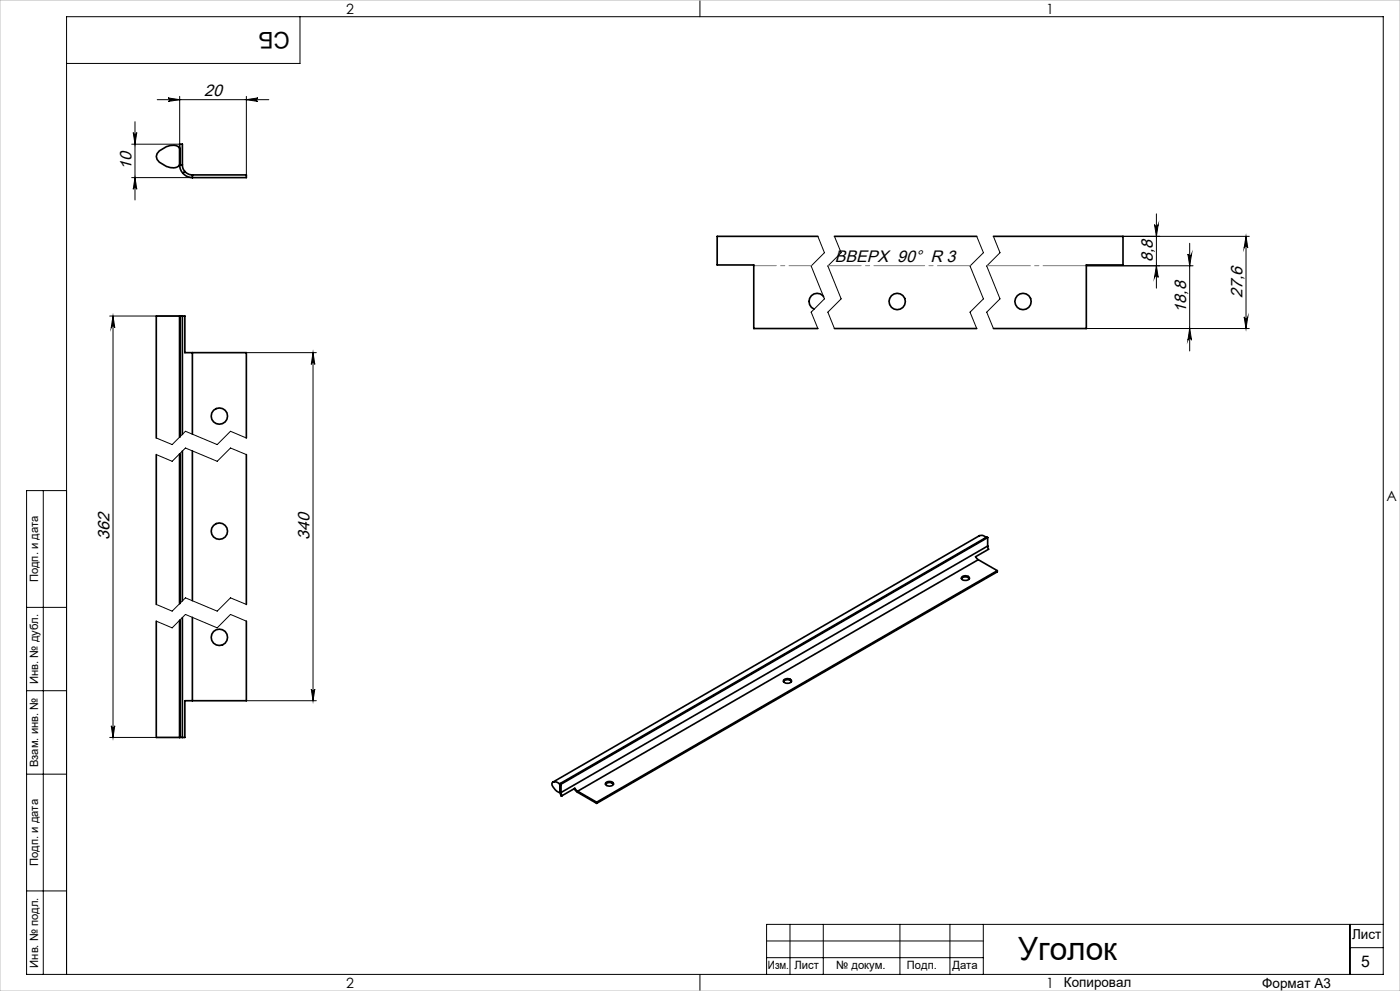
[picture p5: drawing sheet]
<svg xmlns="http://www.w3.org/2000/svg" width="420mm" height="297mm" viewBox="0 0 420 297" stroke-linecap="round" stroke-linejoin="round" font-family="sans-serif">
<g fill="none" stroke="#000" stroke-width=".3">
<path d="M90 5v14h-70M210 0v5M40 39.7a.53 .53 0 0 0 .5 .5 .53 .53 0 0 0 .5-.5l-.5 3.5zM40.5 36.5v23.4M47.2 29.9h33.4M50.4 29.3l3.5 .6-3.5 .5a.53 .53 0 0 0 .5-.5 .53 .53 0 0 0-.5-.6zM53.9 28.9v14.3h-14.4M73.9 29.9l3.5-.6a.53 .53 0 0 0-.5 .6 .53 .53 0 0 0 .5 .5zM73.9 28.9v23.5M39.5 53.2h18.2M40.5 53.2l.5 3.5a.53 .53 0 0 0-.5-.5 .53 .53 0 0 0-.5 .5zM245.4 70.8l1.9 4.9-4 4 4 9.9-4 4 2.1 4.9"/>
<path d="M250.3 70.8l2 4.9-3.9 4 3.9 9.9-3.9 4 1.9 4.9M293 70.8l2 4.9-4 4 4 9.9-4 4 2 4.9M298 70.8l2 4.9-4 4 4 9.9-4 4 2 4.9M325.9 79.7h32M336.9 70.8h37.9M346.4 67.3a.55 .55 0 0 0 .5 .5 .55 .55 0 0 0 .6-.5l-.6 3.5zM346.9 79.7l.6 3.4a.55 .55 0 0 0-.6-.5 .55 .55 0 0 0-.5 .5zM346.9 64.1v22.3M356.4 76.1a.55 .55 0 0 0 .5 .6 .55 .55 0 0 0 .6-.6l-.6 3.6zM356.9 72.9v32.3M373.8 70.8l.5 3.5a.55 .55 0 0 0-.5-.5 .55 .55 0 0 0-.6 .5zM373.8 70.8v27.7"/>
<path d="M32.9 94.7h21M33.9 94.7l.5 3.5a.53 .53 0 0 0-.5-.5 .53 .53 0 0 0-.5 .5zM33.9 94.7v126.3M325.9 98.5h48.9M356.9 98.5l.6 3.4a.55 .55 0 0 0-.6-.5 .55 .55 0 0 0-.5 .5zM373.2 95a.55 .55 0 0 0 .6 .5 .55 .55 0 0 0 .5-.5l-.5 3.5zM73.9 105.7h21M93.9 105.7v104.3M93.9 105.7l.5 3.5a.53 .53 0 0 0-.5-.5 .53 .53 0 0 0-.5 .5zM46.9 136.2l4.7 2.1 4-4 9.6 4 3.9-4 4.8 1.9M46.9 131.3l4.7 1.9 4-3.9 9.6 3.9 3.9-3.9 4.8 2M13 147v145"/>
<path d="M20 147h-12v145h407v-287h-395v287M8 182h12M46.9 186.2l4.7 2 4-4.1 9.6 4.1 3.9-4.1 4.8 2.1M46.9 181.1l4.7 2.1 4-4 9.6 4 3.9-4 4.8 1.9M8 207h12M33.4 217.5a.53 .53 0 0 0 .5 .5 .53 .53 0 0 0 .5-.5l-.5 3.5zM73.9 210h21M93.4 206.5a.53 .53 0 0 0 .5 .5 .53 .53 0 0 0 .5-.5l-.5 3.5zM8 232h12M32.9 221h21M8 267h12M237 277v15"/>
<path d="M247 277v15M270 277v15M285 277v15M295 277v15M405 277v15M415 277h-185v15M210 292v5M230 282h65M230 287h65M405 284h10"/>
</g>
<path d="M226.2 79.6h17.2" fill="none" stroke="#808080" stroke-width=".3" stroke-dasharray="15.2 1.3 1.3 1.3" stroke-dashoffset="8.5"/>
<path d="M248.4 79.6h42.7" fill="none" stroke="#808080" stroke-width=".3" stroke-dasharray="15.2 1.3 1.3 1.3" stroke-dashoffset="5.3"/>
<path d="M296.1 79.6h29.8" fill="none" stroke="#808080" stroke-width=".3" stroke-dasharray="15.2 1.3 1.3 1.3" stroke-dashoffset="2.2"/>
<path d="M0 0h420v297h-420z" fill="none" stroke="#c0c0c0" stroke-width=".3"/>
<g fill="#000">
<path d="M50.4 29.3l3.5 .6-3.5 .5a.53 .53 0 0 0 .5-.5 .53 .53 0 0 0-.5-.6zM73.9 29.9l3.5-.6a.53 .53 0 0 0-.5 .6 .53 .53 0 0 0 .5 .5z"/>
<path d="M40.5 53.2l.5 3.5a.53 .53 0 0 0-.5-.5 .53 .53 0 0 0-.5 .5zM40 39.7a.53 .53 0 0 0 .5 .5 .53 .53 0 0 0 .5-.5l-.5 3.5zM33.4 217.5a.53 .53 0 0 0 .5 .5 .53 .53 0 0 0 .5-.5l-.5 3.5zM33.9 94.7l.5 3.5a.53 .53 0 0 0-.5-.5 .53 .53 0 0 0-.5 .5zM373.2 95a.55 .55 0 0 0 .6 .5 .55 .55 0 0 0 .5-.5l-.5 3.5zM373.8 70.8l.5 3.5a.55 .55 0 0 0-.5-.5 .55 .55 0 0 0-.6 .5zM346.9 79.7l.6 3.4a.55 .55 0 0 0-.6-.5 .55 .55 0 0 0-.5 .5zM346.4 67.3a.55 .55 0 0 0 .5 .5 .55 .55 0 0 0 .6-.5l-.6 3.5z"/>
<path d="M356.4 76.1a.55 .55 0 0 0 .5 .6 .55 .55 0 0 0 .6-.6l-.6 3.6zM356.9 98.5l.6 3.4a.55 .55 0 0 0-.6-.5 .55 .55 0 0 0-.5 .5z"/>
<path d="M93.4 206.5a.53 .53 0 0 0 .5 .5 .53 .53 0 0 0 .5-.5l-.5 3.5zM93.9 105.7l.5 3.5a.53 .53 0 0 0-.5-.5 .53 .53 0 0 0-.5 .5z"/>
</g>
<g fill="none" stroke="#000" stroke-width=".5">
<path d="M53.9 49.4a3.8 3.8 0 0 0 1 2.5M53.9 44.4a2.55 2.55 0 0 0-2.8-.8 4.6 4.6 0 0 0-4.2 3.3 4.6 4.6 0 0 0 4.2 3.3 2.55 2.55 0 0 0 2.8-.8M53.9 49.4h.8M53.9 49.4v-6.2h.8v6.2M54.7 49.4l.2 1.1 .6 .9M54.9 51.9a3.8 3.8 0 0 0 2.8 1.3M55.5 51.4a3.2 3.2 0 0 0 2.2 1M55.5 51.4l-.6 .5M57.7 52.4v.8M57.7 52.4h16.2v.8h-16.2M245.4 70.8h-30.2v8.6h10.9v19.1h19.3M250.3 70.8h42.7"/>
<path d="M298 70.8h38.9v8.6h-11v19.1h-27.9M53.9 94.7h-7v36.6M53.9 94.7v36.3M53.9 94.7h.8M54.7 94.7h.8v11h2.2M54.7 94.7v35.5M247.1 89a2.43 2.43 0 0 0-3.9-.1 2.43 2.43 0 0 0 1.1 3.7M250.3 98.5h42.7M57.7 105.7v24.4M57.7 105.7h16.2v25.6M46.9 136.2v44.9M53.9 136v44.9"/>
<path d="M54.7 135.2v44.9M57.7 135.1v44.9M73.9 136.2v44.9M288.4 173.4a1.62 1.62 0 0 1 2.4 0M288.7 172.8l.9-.3a.9 .9 0 0 1 1.2 1l-.7 .4a1 1 0 0 1-1.1 .1 1 1 0 0 1-.5-1zM293.5 167.7l-120.2 69.4M293.5 167.7l5.7 3.3M295.8 161.1l-.1-.2a1.8 1.8 0 0 0-1.9-.4l-128 73.9M296.3 163.7l.3 .9-3.9 2.3 .8 .8M296.3 161.1l-128 73.9M296.3 161.1l-.3-.1-128 73.8M296.3 163.7l-128 73.8"/>
<path d="M296.3 161.1v2.6M299.2 171l-120.2 69.4M299.2 171v.4l-120.2 69.4M46.9 186.2v34.8h7M53.9 185.9v35.1M54.7 185.1v35.9M57.7 185v25M73.9 186.2v23.8h-16.2M57.7 210h-2.2v11h-.8M235.1 204.3a1.52 1.52 0 0 1 2.3 0M235.1 203.8l1.1-.4a.92 .92 0 0 1 1.2 1l-1.2 .4a.9 .9 0 0 1-1.1-1zM53.9 221h.8"/>
<path d="M168 237.4l.3 1 .3 .1M168 235.3l-.3-.5a1.3 1.3 0 0 0-2.1 .1 3.5 3.5 0 0 0 2.3 2.6l.1-.1M168 237.4h.1M168 235.3h.1M168 237.4v.1M168 234.8l.3 .2M168 237.4l.3 .1M168 234.8v2.6M168.3 237.5l.3 1M168.3 235v2.5M172.3 236.3l1 1.2M173.3 237.1l-.8-.8-3.9 2.2"/>
<path d="M173.3 237.1l5.7 3.3M173.3 237.5l5.7 3.3M173.3 237.1v.4M181.6 235.1a1.62 1.62 0 0 1 2.4 0M181.7 234.6l1.1-.4a.84 .84 0 0 1 1.2 1l-1.2 .4a.9 .9 0 0 1-1.1-1zM179 240.4v.4"/>
<circle cx="269.2" cy="90.4" r="2.45"/>
<circle cx="306.9" cy="90.4" r="2.45"/>
<circle cx="65.8" cy="124.7" r="2.45"/>
<circle cx="65.8" cy="159.2" r="2.46"/>
<circle cx="65.8" cy="191" r="2.46"/>
</g>
<text font-size="9.6" x="305.4" y="287.8">Уголок</text>
<text font-size="6.9" x="86.9" y="9.4" transform="rotate(-180 86.9 9.4)">СБ</text>
<g font-size="5">
<text x="61.3" y="28.8">20</text>
<text x="39.4" y="50.9" transform="rotate(-90 39.4 50.9)">10</text>
<text x="250.4" y="78.5">ВВЕРХ 90° R 3</text>
<text x="345.9" y="78.6" transform="rotate(-90 345.9 78.6)">8,8</text>
<text x="372.7" y="89.3" transform="rotate(-90 372.7 89.3)">27,6</text>
<text x="355.9" y="93.7" transform="rotate(-90 355.9 93.7)">18,8</text>
<text x="32.8" y="161.8" transform="rotate(-90 32.8 161.8)">362</text>
<text x="92.8" y="161.8" transform="rotate(-90 92.8 161.8)">340</text>
</g>
<text font-size="4.8" x="408.3" y="289.7">5</text>
<g font-size="4.2">
<text x="103.8" y="4.2">2</text>
<text x="313.8" y="4.2">1</text>
<text x="415.9" y="150.2">A</text>
<text x="103.8" y="296.2">2</text>
<text x="313.8" y="296.2">1</text>
</g>
<g font-size="4.1">
<text x="405.6" y="281.5">Лист</text>
<text x="319.2" y="295.9">Копировал</text>
<text x="378.7" y="296">Формат А3</text>
</g>
<g font-size="3.4">
<text x="11.4" y="174.5" transform="rotate(-90 11.4 174.5)">Подп. и дата</text>
<text x="11.4" y="205" transform="rotate(-90 11.4 205)">Инв. № дубл.</text>
<text x="11.4" y="229.9" transform="rotate(-90 11.4 229.9)">Взам. инв. №</text>
<text x="11.4" y="259.5" transform="rotate(-90 11.4 259.5)">Подп. и дата</text>
<text x="11.4" y="290" transform="rotate(-90 11.4 290)">Инв. № подл.</text>
<text x="230.4" y="290.4">Изм.</text>
<text x="238.3" y="290.4">Лист</text>
<text x="250.9" y="290.4">№ докум.</text>
<text x="272.1" y="290.4">Подп.</text>
<text x="285.7" y="290.5">Дата</text>
</g>
</svg>
